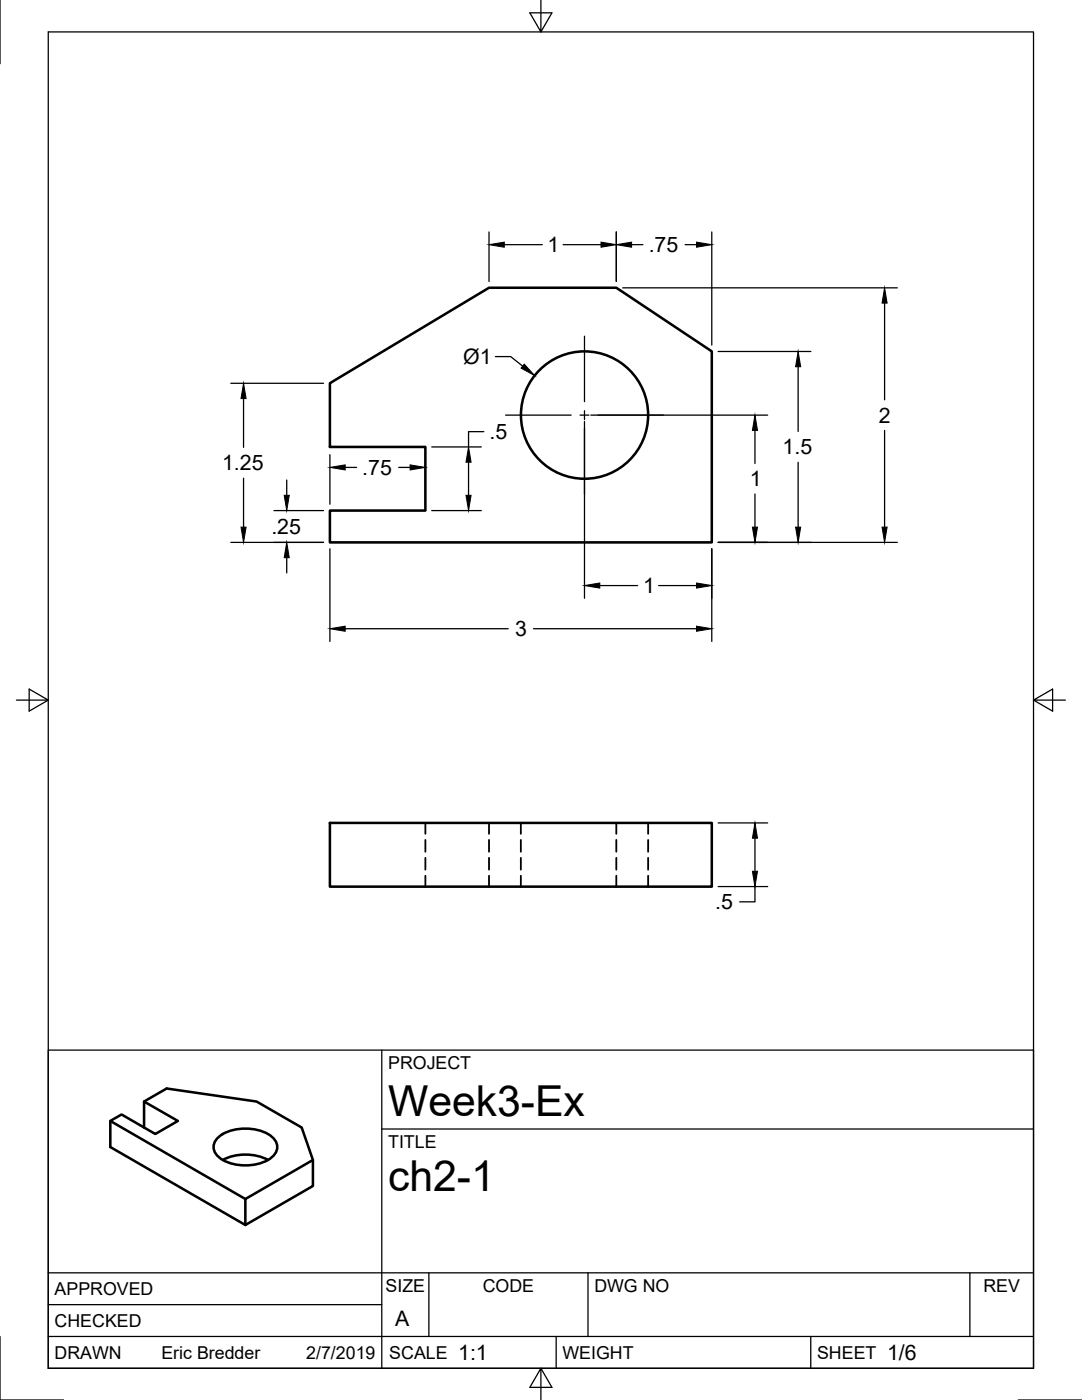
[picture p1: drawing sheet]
<svg xmlns="http://www.w3.org/2000/svg" width="216mm" height="279mm" viewBox="0 0 216 279" stroke-linecap="round" stroke-linejoin="round" font-family="sans-serif">
<!-- layer: Hidden -->
<g fill="none" stroke="#000" stroke-width=".36">
<path d="M84.9 164.2v2.2M84.9 167.6v2.4M84.9 171.2v2.4M84.9 174.8v2.2M97.6 164.2v2.2M97.6 167.6v2.4M97.6 171.2v2.4M97.6 174.8v2.2M103.9 164.2v2.2M103.9 167.6v2.4M103.9 171.2v2.4M103.9 174.8v2.2"/>
<path d="M123 164.2v2.2M123 167.6v2.4M123 171.2v2.4M123 174.8v2.2M129.3 164.2v2.2M129.3 167.6v2.4M129.3 171.2v2.4M129.3 174.8v2.2"/>
</g>
<!-- layer: Visible -->
<g fill="none" stroke="#000" stroke-width=".51">
<path d="M65.8 76.5l31.8-19.1h25.4l19 12.7v38.1h-76.2v-6.3h19.1v-12.7h-19.1zM65.8 164.2h76.2v12.8h-76.2zM28.7 219.8l6.8 3.9-4.5 2.6-6.7-3.9-2.3 1.3v5.2l27 15.6v-5.2l13.4-7.8M22 223.7l27 15.6M28.7 225v-5.2l4.6-2.6 17.9 2.6 9 5.2 2.2 6.5v5.2l-13.4 7.8M43.7 226.8a9.4 9.4 0 0 1 10.5 0 2.5 2.5 0 0 1 0 4.2 9.4 9.4 0 0 1-10.5 0 2.5 2.5 0 0 1 0-4.2zM44.5 231.5a9.9 9.9 0 0 1 9 0"/>
<circle cx="116.7" cy="82.8" r="12.7"/>
</g>
<!-- layer: Border -->
<path d="M0 0v12.7M9.6 6.4h196.6v266.7h-196.6zM107.9 0v6.4l-2.2-3.8h4.4l-2.2 3.8M3.3 139.7h6.3l-3.8-2.2v4.4l3.8-2.2M206.2 139.7l3.8 2.2v-4.4l-3.8 2.2h6.4M0 266.7v12.7h12.7M107.9 273.1l2.2 3.8h-4.4l2.2-3.8v6.3M203.2 279.4h12.7" fill="none" stroke="#000" stroke-width=".25"/>
<!-- layer: Titleblock -->
<path d="M9.6 209.6h196.6v63.5h-196.6zM76.2 209.6v63.5M76.2 225.3h130M9.6 254h196.6M85.6 254v12.7M117.3 254v12.7M193.5 254v12.7M9.6 266.7h196.6M9.6 260.4h66.6M111 266.7v6.4M161.8 266.7v6.4" fill="none" stroke="#000" stroke-width=".25"/>
<!-- layer: Dimensions -->
<g fill="none" stroke="#000" stroke-width=".25">
<path d="M97.6 46.3v9.9M100.6 48.8h7.6M112.4 48.8h7.5M123 46.3v9.9M124.2 57.4h54.8M126 48.8h2.3M136.7 48.8h2.3M142 46.3v22.6M46.1 76.5h18.5M48.6 79.5v9.8M98.8 71.2h3.1l2.4 1.9M143.3 70.1h18.5"/>
<path d="M159.3 73.2v12.9M176.5 60.5v19.3M48.6 95.4v9.8M57.2 95.8v3M65.8 90.7v9.9M68.9 93.3h2.3M79.6 93.3h2.2M84.9 90.7v9.9M86.1 89.2h9.9M93.5 92.2v6.6M96.5 86.1h-3v3.1M116.6 84.1v35.3"/>
<path d="M117.9 82.8h35.3M150.6 85.9v6.6M150.6 98.6v6.6M159.3 92.3v12.9M176.5 85.9v19.3M46.1 108.2h18.5M54.7 101.9h9.9M57.2 111.3v3M65.8 109.5v18.5M86.1 101.9h9.9M119.7 116.9h7.5M131.4 116.9h7.6"/>
<path d="M142 109.5v18.5M143.3 108.2h35.7M68.9 125.5h32.5M106.4 125.5h32.6M143.3 164.2h9.9M143.3 176.9h9.9M150.6 176.9v3.1h-3M150.6 167.3v6.6"/>
</g>
<g fill="#000" stroke="#000" stroke-width=".2">
<path d="M97.6 48.8l3-.5v1zM119.9 48.3l3.1 .5-3.1 .5zM123 48.8l3-.5v1zM139 48.3l3 .5-3 .5zM48.6 76.5l.5 3h-1zM104.6 72.7l2.1 2.3-2.7-1.5zM159.3 70.1l.5 3.1h-1.1zM176.5 57.4l.5 3.1h-1zM56.7 98.8h1l-.5 3.1zM65.8 93.3l3.1-.5v1zM81.8 92.8l3.1 .5-3.1 .5zM93 98.8h1l-.5 3.1z"/>
<path d="M93.5 89.2l.5 3h-1zM150.6 82.8l.6 3.1h-1.1zM48.1 105.2h1l-.5 3zM57.2 108.2l.5 3.1h-1zM116.6 116.9l3.1-.5v1zM139 116.4l3 .5-3 .5zM150.1 105.2h1.1l-.6 3zM158.7 105.2h1.1l-.5 3zM176 105.2h1l-.5 3zM65.8 125.5l3.1-.5v1zM139 125l3 .5-3 .5zM150.6 164.2l.6 3.1h-1.1z"/>
<path d="M150.1 173.9h1.1l-.6 3z"/>
</g>
<!-- layer: Center Lines -->
<path d="M116.6 67.1v13.1M100.9 82.8h13.1M115.7 82.8h1.8M116.6 82v1.7M116.6 85.5v13.1M119.3 82.8h13.1" fill="none" stroke="#000" stroke-width=".25"/>
<g font-size="8.5">
<text x="77.4" y="222.8">Week3-Ex</text>
<text x="77.4" y="237.8">ch2-1</text>
</g>
<g font-size="4.3">
<text x="109.3" y="50.4">1</text>
<text x="129.4" y="50.3">.75</text>
<text x="92.4" y="72.6">Ø1</text>
<text x="97.7" y="87.7">.5</text>
<text x="175.4" y="84.4">2</text>
<text x="44.3" y="93.9">1.25</text>
<text x="72.3" y="94.8">.75</text>
<text x="156.2" y="90.7">1.5</text>
<text x="149.6" y="97.1">1</text>
<text x="54.1" y="106.6">.25</text>
<text x="128.3" y="118.4">1</text>
<text x="102.8" y="127">3</text>
<text x="142.7" y="181.5">.5</text>
<text x="78.9" y="264.5">A</text>
<text x="91.4" y="271.4">1:1</text>
<text x="177" y="271.4">1/6</text>
</g>
<g font-size="3.5">
<text x="77.4" y="213.4">PROJECT</text>
<text x="77.4" y="229.1">TITLE</text>
<text x="76.9" y="257.8">SIZE</text>
<text x="96.3" y="257.8">CODE</text>
<text x="118.6" y="257.8">DWG NO</text>
<text x="196.2" y="257.8">REV</text>
<text x="10.9" y="258.5">APPROVED</text>
<text x="10.9" y="264.8">CHECKED</text>
<text x="10.9" y="271.2">DRAWN</text>
<text x="32.2" y="271.2">Eric Bredder</text>
<text x="61.1" y="271.2">2/7/2019</text>
<text x="77.7" y="271.2">SCALE</text>
<text x="112.2" y="271.2">WEIGHT</text>
<text x="163" y="271.2">SHEET</text>
</g>
</svg>
